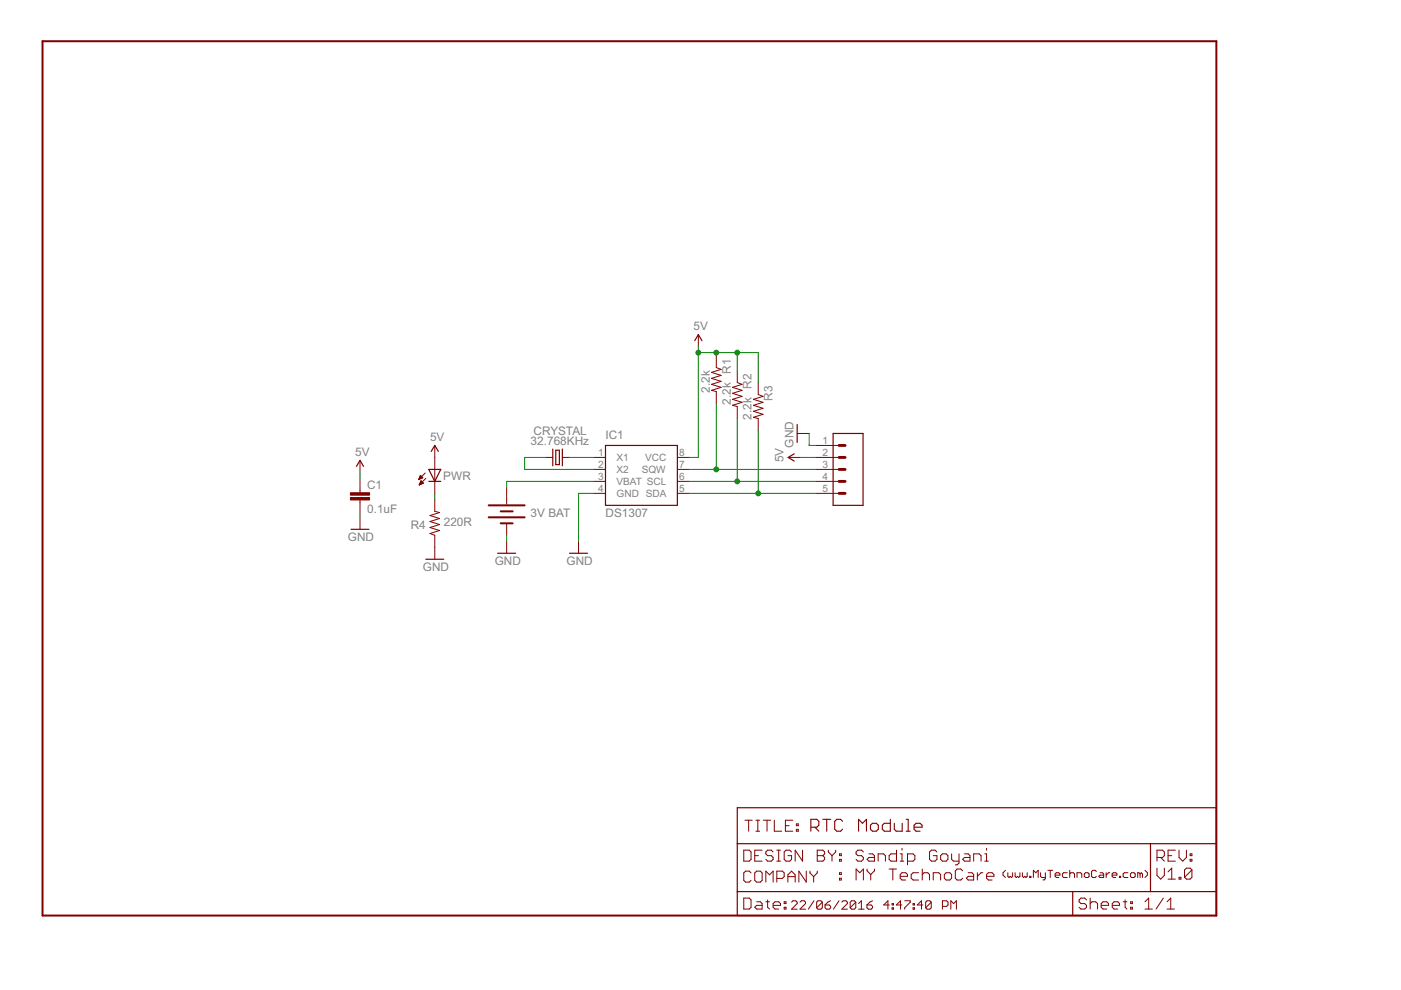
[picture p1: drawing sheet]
<svg xmlns="http://www.w3.org/2000/svg" width="297mm" height="210mm" viewBox="0 0 297 210" stroke-linecap="round" stroke-linejoin="round" font-family="sans-serif">
<g fill="none" stroke="#800000" stroke-width=".21">
<path d="M148.1 71v2.5M151.9 75.4v2.5l1 .4-2 .7 2 .6-2 .6 2 .7-2 .6 2 .6-2 .7 1 .2v2.6M156.3 78.6v2.5l1 .4-2 .6 2 .7-2 .6 2 .6-2 .7 2 .6-2 .6 1 .3v2.5M76.3 97.6v2.6M92.2 94.4v10.2M115.7 97h1.5M119.2 97h1.6M125.8 97h2.6M125.8 99.5h2.6M143.6 97h2.6M143.6 99.5h2.6M160.8 81.1v2.6l1 .3-2.1 .7 2.1 .6-2.1 .6 2.1 .7-2.1 .6 2.1 .6-2.1 .7 1.1 .2v2.6"/>
<path d="M167.1 97h2.6M169 91.9h2.6M172.8 97h5.1M172.8 99.5h5.1M172.8 94.4h5.1M76.3 101.4v3.1M76.3 106v3.1M76.3 109.7v2.5M88.8 101.6h.1M88.9 101.5h.3M88.9 101.4h.6M88.9 102.8h.1"/>
<path d="M88.9 101.2h.7M88.9 102.7h.3M89 101.1h.5M89 102.6h.5M89 101h.3M89 102.4h.8M89.1 100.9h.1M89.1 102.3h.6M89.1 100.8l.5 .5-.8 .4zM89.2 102.2h.3M89.2 102.1h.2M89.3 102h.1"/>
<path d="M89.8 102.4l-.5-.5-.4 .9M89.8 102.4l-.9 .4M90.1 100.3l-1.3 1.4M90.3 101.4l-1.4 1.4M92.2 105.9v2.5l1 .3-2 .6 2 .6-2 .7 2 .6-2 .6 2 .7-2 .6 1 .4v5.1M107.4 103.3v3.6M107.4 111v2.5M107.4 114.8v2.5M122.7 114.8v2.5M125.8 102.1h2.6M125.8 104.6h2.6M143.6 102.1h2.6"/>
<path d="M143.6 104.6h2.6M172.8 102.1h5.1M172.8 104.6h5.1M157.9 173.9h1.6M158.7 173.9v2.3M160.3 173.9h.8M160.3 176.2h.8M160.7 173.9v2.3M161.8 173.9h1.6M162.6 173.9v2.3M164.2 173.9v2.3h1.5M166.5 175.1h.8"/>
<path d="M168.1 173.9h-1.6v2.3h1.6M168.8 175.9h.4v.3h-.4zM168.8 174.7h.4v.4h-.4zM191.2 179.9v.4M209.2 179.9v.4M157.7 180.3h1.2l.3 .3v1.6l-.3 .4h-1.2zM157.7 190.4h1.2l.3 .4v1.6l-.3 .3h-1.2zM159.2 185.1l-.3-.4h-.8l-.4 .4v1.5l.4 .4h.8l.3-.4M160 185.1l.4-.4h.8l.4 .4v1.5l-.4 .4h-.8l-.4-.4zM160 181.4h.8M160.4 191.2h.8l.4 .4v1.1h-1.2l-.4-.3 .4-.4h1.2M161.6 180.3h-1.6v2.3h1.6"/>
<path d="M162.4 191.2h.8M162.4 187v-2.3l.8 .8 .7-.8v2.3M162.8 190.8v1.6l.4 .3M163.9 192h1.6v-.4l-.4-.4h-.8l-.4 .4v.8l.4 .3h.8M163.9 180.6l-.4-.3h-.7l-.4 .3v.4l.4 .4h.7l.4 .4v.4l-.4 .4h-.7l-.4-.4M164.7 186.2h1.2l.4-.3v-.8l-.4-.4h-1.2v2.3M164.7 180.3h.8M164.7 182.6h.8M165.1 180.3v2.3M166.3 192.4h.3v.3h-.3zM166.3 191.2h.3v.4h-.3zM167 187v-1.5l.8-.8 .8 .8v1.5"/>
<path d="M167 185.9h1.6M167.8 180.6l-.4-.3h-.8l-.3 .3v1.6l.3 .4h.8l.4-.4v-.8h-.8M167.8 191.3l.3-.3h.6l.3 .3v.3l-1.2 1.2h1.2M169.6 191.3l.3-.3h.6l.3 .3v.3l-1.2 1.2h1.2M170.2 180.3v2.3l-1.6-2.3v2.3M170.9 184.7v2.3l-1.5-2.3v2.3M171.7 184.7v.4l.8 .8M172.5 185.9v1.1M172.6 191l-1.2 1.8M173.3 180.3h1.2l.3 .3v.4l-.3 .4 .3 .4v.4l-.3 .4h-1.2zM173.3 181.4h1.2M173.3 184.7v.4l-.8 .8"/>
<path d="M174.3 191.3v1.2l-.2 .3h-.7l-.3-.3M174.3 191.3l-.2-.3h-.7l-.3 .3v1.2M174.3 191.3l-1.2 1.2M174.9 191.9h.9l.3 .3v.3l-.3 .3h-.6l-.3-.3zM175.6 180.3v.3l.8 .8M176.1 191l-.6 .3-.6 .6M176.4 181.4v1.2M177.2 180.3v.3l-.8 .8M177.9 191l-1.2 1.8M178 182.2h.4v.4h-.4zM178 181h.4v.4h-.4zM178 186.2h.4v.4h-.4z"/>
<path d="M178 185h.4v.4h-.4zM178.5 191.3l.3-.3h.6l.3 .3v.3l-1.2 1.2h1.2M181.4 191.3v1.2l-.3 .3h-.5l-.3-.3M181.4 191.3l-.3-.3h-.5l-.3 .3v1.2M181.4 191.3l-1.1 1.2M181.5 186.6v-2.3l.8 .7 .7-.7v2.3M182 192.8h1.2M182 191.6l.6-.6v1.8M183 180.6l-.3-.3h-.8l-.4 .3v.4l.4 .4h.8l.3 .4v.4l-.3 .4h-.8l-.4-.4M183.8 191.9h.9l.3 .3v.3l-.3 .3h-.6l-.3-.3zM183.8 184.3v.3l.8 .8M184.2 181h.8l.4 .4v1.2h-1.2l-.4-.4 .4-.4h1.2"/>
<path d="M184.6 185.4v1.2M185 191l-.6 .3-.6 .6M185.4 184.3v.3l-.8 .8M186.2 182.6v-1.6h1.1l.4 .4v1.2M188.5 184.3h1.6M188.6 191.9h-1.2l.9-.9v1.8M189.1 191.6h.3v.3h-.3zM189.1 192.5h.3v.3h-.3zM189.3 184.3v2.3M190.1 180.3v2.3h-1.2l-.4-.4v-.8l.4-.4h1.2M190.9 182.6h.7M190.9 181h.3v1.6"/>
<path d="M190.9 185.8h1.5v-.4l-.4-.4h-.8l-.3 .4v.8l.3 .4h.8M191.2 191.9h-1.2l.9-.9v1.8M191.8 191h1.2v.3l-1.2 1.2v.3M192.4 182.6h1.2l.4-.4v-.8l-.4-.4h-1.2v2.4M193.6 191.6h.3v.3h-.3zM193.6 192.5h.3v.3h-.3zM194.8 185h-1.2l-.4 .4v.8l.4 .4h1.2M195.5 185.4l.4-.4h.8l.4 .4v1.2M195.5 184.3v2.3M195.7 191.9h-1.2l.9-.9v1.8M197.4 191.3v1.2l-.3 .3h-.5l-.3-.3M197.4 191.3l-.3-.3h-.5l-.3 .3v1.2"/>
<path d="M197.4 191.3l-1.1 1.2M197.9 186.6v-1.6h1.1l.4 .4v1.2M198.6 180.6l-.4-.3h-.7l-.4 .3v1.6l.4 .4h.7l.4-.4v-.8h-.7M199.4 181.4l.4-.4h.8l.4 .4v.8l-.4 .4h-.8l-.4-.4zM199.8 192.2h.9l.3-.3v-.6l-.3-.3h-.9v1.8M200.6 185h.8l.4 .4v.8l-.4 .4h-.8l-.4-.4v-.8zM201.6 192.8v-1.8l.6 .6 .6-.6v1.8M201.8 181v1.2l.4 .4h1.1M203.3 181v2l-.4 .4h-.4M204.1 184.6l-.4-.3h-.8l-.4 .3v1.6l.4 .4h.8l.4-.4M204.5 181h.8l.4 .4v1.2h-1.2l-.4-.4 .4-.4h1.2M205.3 185h.8l.3 .4v1.2h-1.1l-.4-.4 .4-.4h1.1"/>
<path d="M206.4 182.6v-1.6h1.2l.4 .4v1.2M207.2 185v1.6M208.4 185h-.4l-.8 .8M208.8 182.6h.7M208.8 181h.4v1.6M209.2 185.8h1.5v-.4l-.4-.4h-.8l-.3 .4v.8l.3 .4h.8M213.2 184.5l-.5 .5v.5l.5 .6M213.7 185v.8l.2 .3 .3-.3 .2 .3 .3-.3v-.8M215.2 185v.8l.3 .3 .2-.3 .3 .3 .2-.3v-.8M216.8 185v.8l.2 .3 .3-.3 .2 .3 .3-.3v-.8M218.3 185.8h.3v.3h-.3zM219.1 186.1v-1.6l.5 .5 .5-.5v1.6"/>
<path d="M220.6 185v.8l.3 .3h.7M221.6 185v1.3l-.2 .3h-.3M222.2 184.5h1M222.7 184.5v1.6M223.7 185.5h1v-.2l-.2-.3h-.5l-.3 .3v.5l.3 .3h.5M226.3 185h-.8l-.2 .3v.5l.2 .3h.8M226.8 185.3l.3-.3h.5l.2 .3v.8M226.8 184.5v1.6M228.3 186.1v-1.1h.8l.3 .3v.8M229.9 185.3l.2-.3h.6l.2 .3v.5l-.2 .3h-.6l-.2-.3zM230.4 190.8l-.4-.4h-.8l-.4 .4v.4l.4 .4h.8l.4 .4v.4l-.4 .3h-.8l-.4-.3M231.1 191.6l.4-.4h.8l.4 .4v1.1"/>
<path d="M231.1 190.4v2.3M232.5 184.8l-.3-.3h-.5l-.3 .3v1l.3 .3h.5l.3-.3M233.2 185h.5l.3 .3v.8h-.8l-.2-.3 .2-.3h.8M233.5 192h1.5v-.4l-.3-.4h-.8l-.4 .4v.8l.4 .3h.8M234.5 185v1.1M235.3 185h-.3l-.5 .5M235.8 185.5h1v-.2l-.2-.3h-.5l-.3 .3v.5l.3 .3h.5M235.8 192h1.6v-.4l-.4-.4h-.8l-.4 .4v.8l.4 .3h.8M237.3 185.8h.3v.3h-.3zM238.1 191.2h.8M238.5 190.8v1.6l.4 .3M239.1 185h-.7l-.3 .3v.5l.3 .3h.7"/>
<path d="M239.7 192.4h.4v.3h-.4zM239.7 191.2h.4v.4h-.4zM239.9 185h.5l.3 .3v.5l-.3 .3h-.5l-.2-.3v-.5zM241.7 185.3l-.2-.3h-.3v1.1M241.7 185.3v.8M241.7 185.3l.3-.3 .2 .3v.8M242.8 192.7h1.5M242.8 191.2l.7-.8v2.3M242.8 184.5l.5 .5v.5l-.5 .6M245.3 181.8h1.2l.4-.4v-.8l-.4-.3h-1.2v2.3M245.3 184.1v1.5l.8 .8 .8-.8v-1.5M246.1 181.8l.8 .8"/>
<path d="M246.7 190.4l-1.6 2.3M247.4 192.7h1.6M247.4 191.2l.8-.8v2.3M247.6 184.8l.8-.7v2.3M247.6 186.4h1.6M247.6 181.4h.8M249.2 180.3h-1.6v2.3h1.6M250 186h.4v.4h-.4zM250 180.3v1.5l.8 .8 .7-.8v-1.5M252.3 181h.4v.4h-.4zM252.3 182.2h.4v.4h-.4zM252.7 184.4v1.6l-.4 .4h-.8l-.4-.4"/>
<path d="M252.7 184.4l-.4-.3h-.8l-.4 .3v1.6M252.7 184.4l-1.6 1.6"/>
</g>
<g fill="none" stroke="#800000" stroke-width=".25">
<path d="M147.3 72.2l.8-1.2 .7 1.2M75.6 98.9l.7-1.3 .8 1.3M90.9 99.5h2.6l-1.3 2.6zM91.4 95.7l.8-1.3 .7 1.3M117.2 95.2v3.6M117.8 95.5h.8v3h-.8zM119.2 95.2v3.6M128.4 94.4h15.2v12.7h-15.2zM168.4 96.2l-1.3 .8 1.3 .7M169 90v3.8M176.6 91.9h6.4v15.2h-6.4zM74.4 112.2h3.8"/>
<path d="M90.3 118.6h3.8M90.9 102.1h2.6M105.5 117.3h3.8M120.8 117.3h3.8M156.3 171.3h101.6v22.8h-101.6zM156.3 178.9h101.6M243.9 178.9v10.1M156.3 189h101.6M227.4 189v5.1"/>
</g>
<path d="M9 8.7h248.9v185.4h-248.9zM103.6 107.1h7.6M103.6 109.7h7.6M106.2 108.4h2.5M106.2 111h2.5" fill="none" stroke="#800000" stroke-width=".42"/>
<path d="M177.9 99.5h1.3M177.9 97h1.3M177.9 94.4h1.3M177.9 104.6h1.3M177.9 102.1h1.3" fill="none" stroke="#800000" stroke-width=".61"/>
<g fill="#800000" stroke="#800000" stroke-width=".21">
<path d="M74.3 105.5h4.1v.5h-4.1z"/>
<path d="M74.3 104.5h4.1v.5h-4.1z"/>
</g>
<path d="M171.9 175.4h1.3l.4-.4v-.9l-.4-.4h-1.3v2.5M172.8 175.4l.8 .8M174.5 173.7h1.6M175.3 173.7v2.5M178.6 174.1l-.4-.4h-.8l-.4 .4v1.7l.4 .4h.8l.4-.4M182 176.2v-2.5l.9 .9 .8-.9v2.5M184.6 175l.4-.4h.8l.4 .4v.8l-.4 .4h-.8l-.4-.4zM188.8 173.7v2.5h-1.3l-.4-.4v-.8l.4-.4h1.3M189.6 174.6v1.2l.4 .4h1.3v-1.6M192.1 173.7h.5v2.5M192.1 176.2h.9M193.8 175.4h1.7v-.4l-.4-.4h-.9l-.4 .4v.8l.4 .4h.9" fill="none" stroke="#800000" stroke-width=".23"/>
<g fill="none" stroke="#008000" stroke-width=".21">
<path d="M148.1 73.5v23.5h-1.9M148.1 74.8h12.7v6.3M151.9 74.8v.6M156.3 74.8v3.8M115.7 97h-4.5v2.5h14.6M120.8 97h5M146.2 99.5h26.6M151.9 85.6v13.9M156.3 88.7v13.4M160.8 91.3v13.3M169.7 97h3.1M171.6 91.9v2.5h1.2"/>
<path d="M76.3 100.2v1.2M76.3 109.1v.6M92.2 104.6v1.3M107.4 113.5v1.3M125.8 104.6h-3.1v10.2M125.8 102.1h-18.4v1.2M146.2 104.6h26.6M146.2 102.1h26.6"/>
</g>
<g fill="#008000" stroke="#008000" stroke-width=".21">
<circle cx="151.9" cy="74.8" r=".51"/>
<circle cx="156.3" cy="74.8" r=".51"/>
<circle cx="148.1" cy="74.8" r=".51"/>
<circle cx="160.8" cy="104.6" r=".51"/>
<circle cx="156.3" cy="102.1" r=".51"/>
<circle cx="151.9" cy="99.5" r=".51"/>
</g>
<g font-size="2.8" fill="#808080">
<text x="147" y="69.9">5V</text>
<text x="150.5" y="83.3" transform="rotate(-90 150.5 83.3)">2.2k</text>
<text x="154.9" y="85.9" transform="rotate(-90 154.9 85.9)">2.2k R1</text>
<text x="159.4" y="89" transform="rotate(-90 159.4 89)">2.2k R2</text>
<text x="163.8" y="84.9" transform="rotate(-90 163.8 84.9)">R3</text>
<text x="91.2" y="93.4">5V</text>
<text x="112.5" y="94.4">32.768KHz</text>
<text x="113.1" y="92.2">CRYSTAL</text>
<text x="128.4" y="93.2">IC1</text>
<text x="168.3" y="94.9" transform="rotate(-90 168.3 94.9)">GND</text>
<text x="75.3" y="96.6">5V</text>
<text x="94" y="101.8">PWR</text>
<text x="166.1" y="98" transform="rotate(-90 166.1 98)">5V</text>
<text x="77.8" y="103.6">C1</text>
<text x="77.8" y="108.7">0.1uF</text>
<text x="87.1" y="112.1">R4</text>
<text x="94.1" y="111.6">220R</text>
<text x="112.5" y="109.7">3V BAT</text>
<text x="128.4" y="109.7">DS1307</text>
<text x="73.8" y="114.8">GND</text>
<text x="104.9" y="119.8">GND</text>
<text x="120.1" y="119.8">GND</text>
<text x="89.7" y="121.1">GND</text>
</g>
<g font-size="2.4" fill="#808080">
<text x="174.4" y="94.1">1</text>
<text x="126.8" y="96.6">1</text>
<text x="126.8" y="99.2">2</text>
<text x="126.8" y="101.7">3</text>
<text x="130.7" y="97.7">X1</text>
<text x="130.7" y="100.3">X2</text>
<text x="136.1" y="100.3">SQW</text>
<text x="136.8" y="97.7">VCC</text>
<text x="144" y="101.7">6</text>
<text x="144" y="99.2">7</text>
<text x="144" y="96.6">8</text>
<text x="174.4" y="96.6">2</text>
<text x="174.4" y="99.2">3</text>
<text x="174.4" y="101.7">4</text>
<text x="126.8" y="104.2">4</text>
<text x="130.7" y="102.8">VBAT SCL</text>
<text x="130.7" y="105.4">GND SDA</text>
<text x="144" y="104.2">5</text>
<text x="174.4" y="104.2">5</text>
</g>
</svg>
